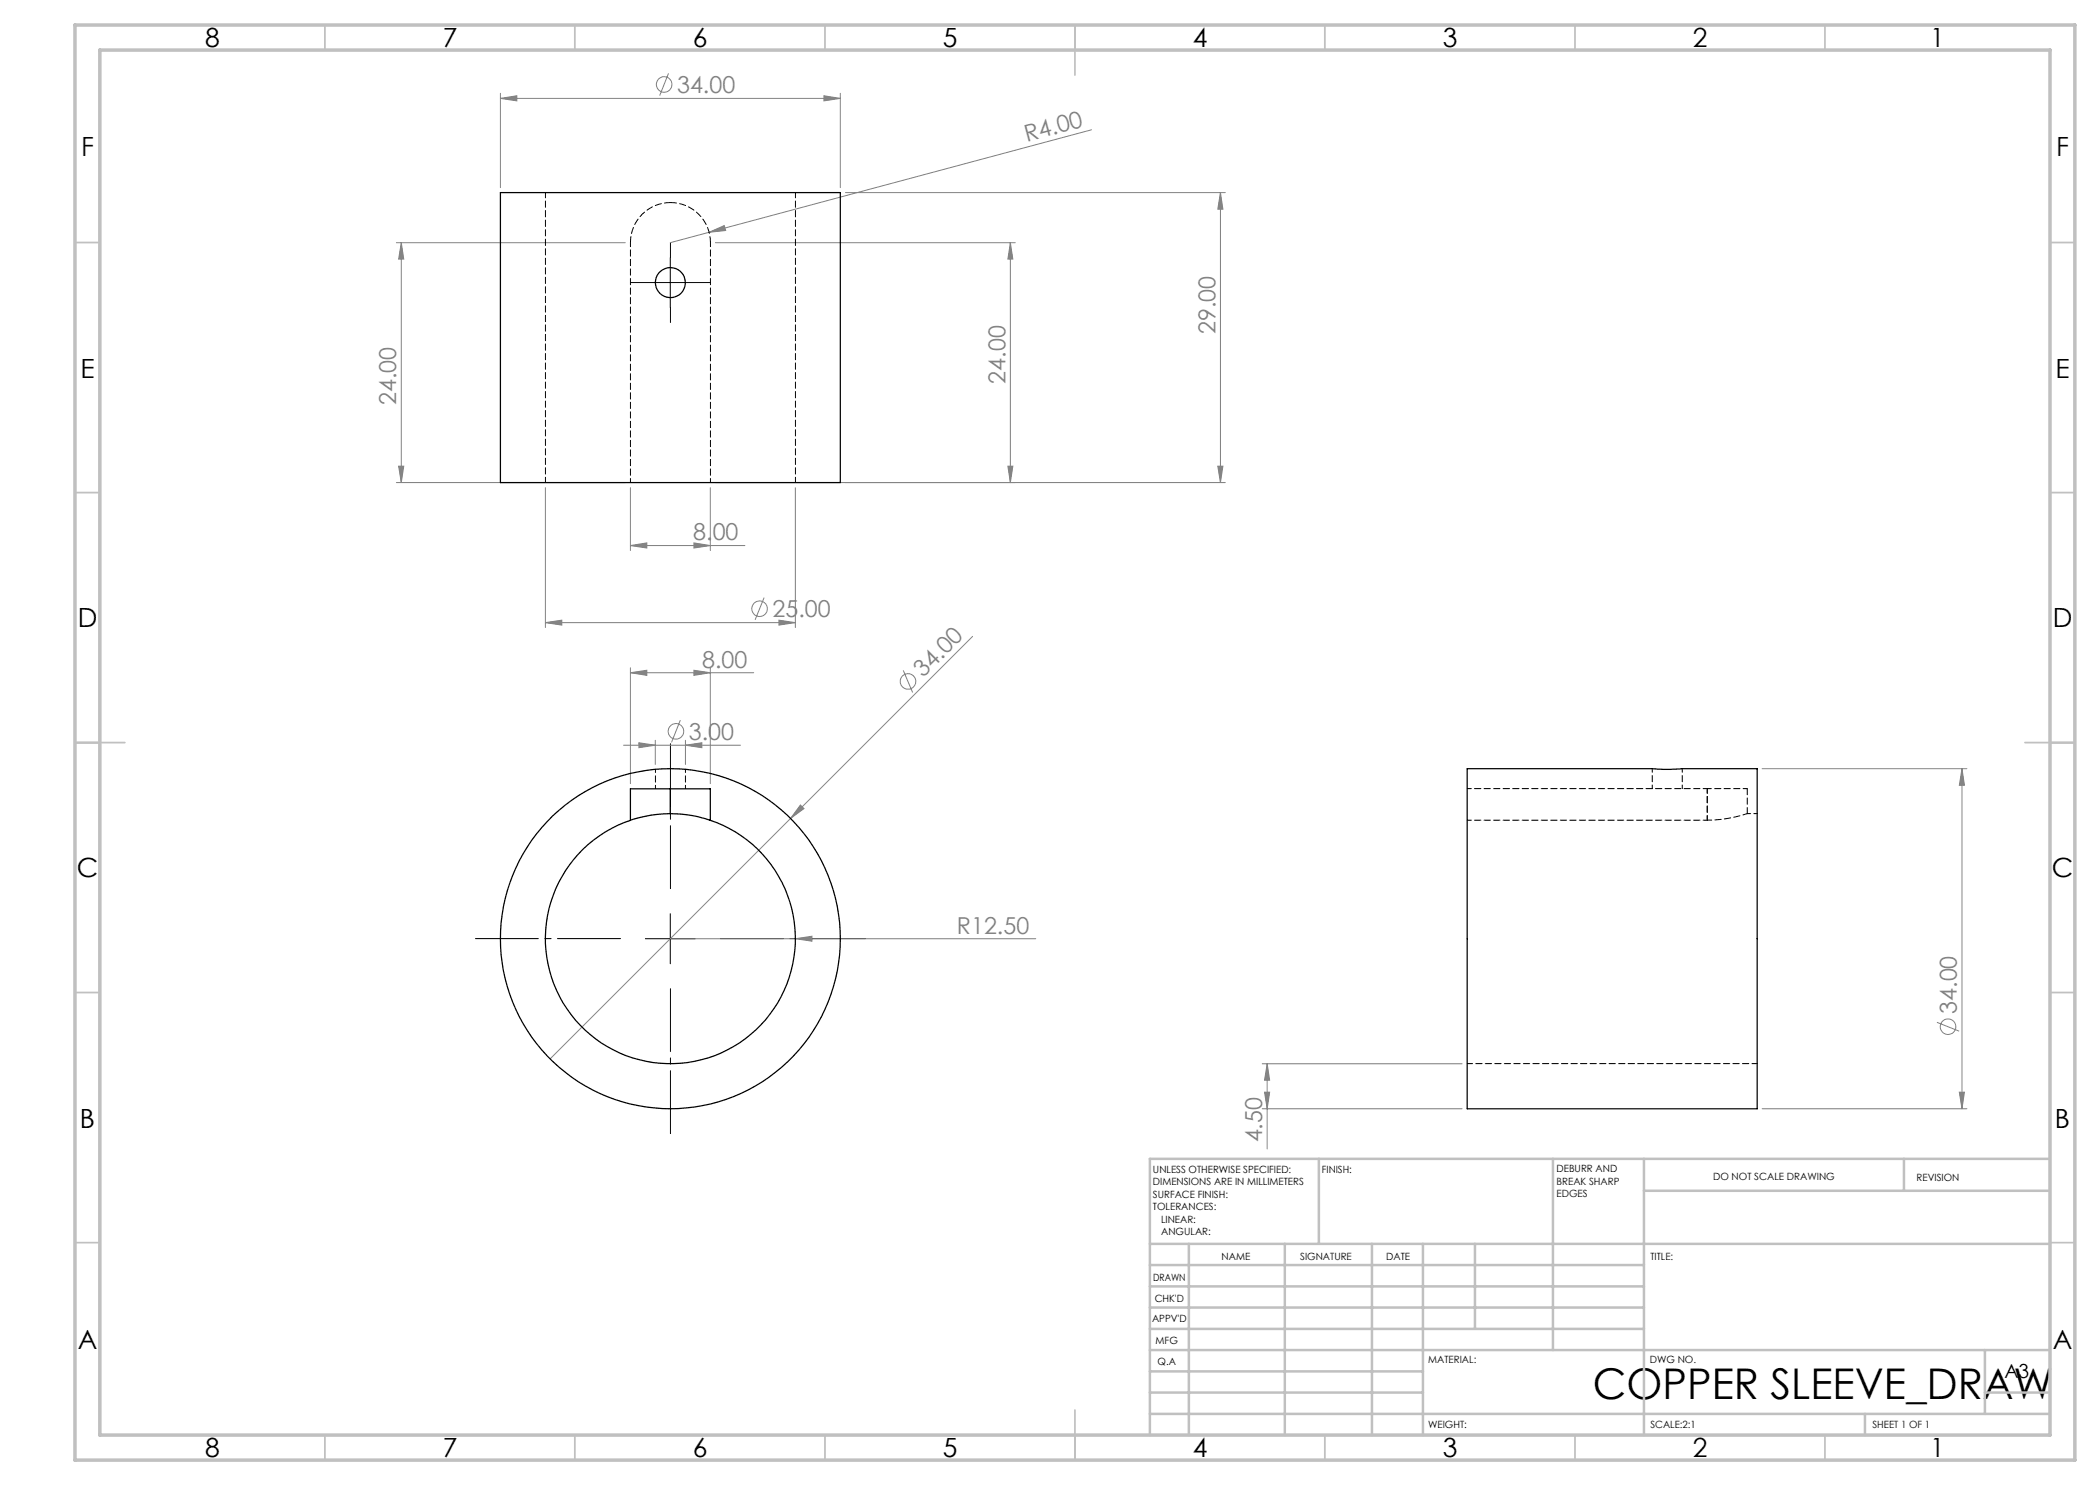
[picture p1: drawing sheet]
<svg xmlns="http://www.w3.org/2000/svg" width="420mm" height="297mm" viewBox="0 0 420 297" stroke-linecap="round" stroke-linejoin="round" font-family="sans-serif">
<g fill="none" stroke="#808080" stroke-width=".2">
<path d="M100.1 19.7l3.3-.5v1zM100.1 18.7v18.8M100.1 19.7h68M133.7 14.7l-1.8 4.4M164.8 19.2l3.3 .5-3.3 .5zM168.1 18.7v18.8M169.1 38.5h76M218.3 26l-84.2 22.5M244.1 38.5v58M244.1 38.5l.5 3.3h-1zM79.3 48.5h45.8M80.3 48.5l.5 3.3h-1.1z"/>
<path d="M80.3 48.5v48M141.8 46.5l3.1-1.4 .2 1zM143.1 48.5h60M202.1 48.5l.5 3.3h-1zM202.1 48.5v48M79.3 96.5h45.8M79.7 93.2h1.1l-.5 3.3zM109.1 97.5v28M126.1 97.5v12.6M142.1 97.5v12.6M143.1 96.5h102M159.1 97.5v28"/>
<path d="M201.6 93.2h1l-.5 3.3zM243.6 93.2h1l-.5 3.3zM126.1 109.1l3.3-.5v1zM126.1 109.1h22.9M138.8 108.6l3.3 .5-3.3 .5zM152.8 119.5l-1.8 4.5M109.1 124.5l3.3-.5v1zM109.1 124.5h50M126.1 134.5l3.3-.4v1zM126.1 133.6v23.1M126.1 134.5h24.6M138.8 134.1l3.3 .4-3.3 .6z"/>
<path d="M142.1 133.6v23.1M155.8 124l3.3 .5-3.3 .5zM180.7 134.1l1.8 4.4M194.5 127.3l-84.5 84.5M124.7 149h23.4M127.8 148.6l3.3 .4-3.3 .5zM131.1 148.1v4.8M136.1 144l-1.8 4.5M137.1 149l3.3-.4v.9zM137.1 148.1v4.8M352.4 153.7h41M392.4 153.7l.5 3.4h-1z"/>
<path d="M392.4 153.7v68.1M160.1 161l.7 .7-2.7 2zM134.1 187.7h73.1M159.1 187.7l3.3-.4v.9zM252.4 212.8h40M252.9 218.4h1l-.5 3.4zM253.4 212.8v17M253.4 212.8l.5 3.2h-1zM387.4 204.5l4.4 1.7M391.9 218.4h1l-.5 3.4zM252.4 221.8h40M352.4 221.8h41"/>
<circle cx="132.8" cy="16.9" r="1.55"/>
<circle cx="151.9" cy="121.8" r="1.56"/>
<circle cx="181.6" cy="136.3" r="1.56"/>
<circle cx="135.2" cy="146.3" r="1.56"/>
<circle cx="389.6" cy="205.3" r="1.55"/>
</g>
<path d="M134.1 177.7v-29M124.1 187.7h-29M134.1 197.7v29M144.1 187.7h29" fill="none" stroke="#000" stroke-width=".2" stroke-dasharray="15.2 1.3 1.3 1.3" stroke-dashoffset="2.6"/>
<path d="M129.1 56.5h-3M134.1 51.5v-3M139.1 56.5h3M134.1 61.5v3" fill="none" stroke="#000" stroke-width=".2" stroke-dasharray="15.2 1.3 1.3 1.3"/>
<path d="M129.1 56.5h10M134.1 51.5v10M129.1 187.7h10M134.1 182.7v10.1" fill="none" stroke="#000" stroke-width=".2"/>
<g fill="none" stroke="#c0c0c0" stroke-width=".35">
<path d="M65 5v5M115 5v5M165 5v5M215 5v10M265 5v5M315 5v5M365 5v5M15 48.5h5M410 48.5h5M15 98.5h5M410 98.5h5M15 148.5h10"/>
<path d="M405 148.5h10M15 198.5h5M410 198.5h5M15 248.5h5M410 248.5h5M65 287v5M115 287v5M165 287v5M215 282v10M265 287v5M315 287v5M365 287v5"/>
</g>
<g fill="none" stroke="#c0c0c0" stroke-width=".5">
<path d="M263.8 231.8v17M310.6 231.8v38.2M328.8 231.8v55.2M328.8 238.2h81.2M380.8 231.8v6.4M410 231.8h-180v55.2M230 248.8h180M230 257.3h98.8M230 253h98.8M237.8 248.8v38.2M257 248.8v38.2M274.4 248.8v38.2"/>
<path d="M284.6 248.8v38.2M295 248.8v17M230 265.8h98.8M230 261.5h98.8M230 278.5h54.6M230 274.3h54.6M230 270h180M397 278.5h13M397 270v12.8M230 282.8h180M373 282.8v4.2"/>
</g>
<path d="M15 5h400v287h-400zM20 10h390v277h-390z" fill="none" stroke="#c0c0c0" stroke-width=".7"/>
<g fill="#808080">
<path d="M159.1 187.7l3.3-.4v.9z"/>
<path d="M141.8 46.5l3.1-1.4 .2 1z"/>
<path d="M160.1 161l.7 .7-2.7 2z"/>
<path d="M138.8 134.1l3.3 .4-3.3 .6zM126.1 134.5l3.3-.4v1zM164.8 19.2l3.3 .5-3.3 .5zM100.1 19.7l3.3-.5v1z"/>
<path d="M127.8 148.6l3.3 .4-3.3 .5zM137.1 149l3.3-.4v.9zM109.1 124.5l3.3-.5v1zM155.8 124l3.3 .5-3.3 .5zM126.1 109.1l3.3-.5v1zM138.8 108.6l3.3 .5-3.3 .5z"/>
<path d="M243.6 93.2h1l-.5 3.3zM244.1 38.5l.5 3.3h-1z"/>
<path d="M202.1 48.5l.5 3.3h-1zM201.6 93.2h1l-.5 3.3zM80.3 48.5l.5 3.3h-1.1zM79.7 93.2h1.1l-.5 3.3zM392.4 153.7l.5 3.4h-1zM391.9 218.4h1l-.5 3.4zM253.4 212.8l.5 3.2h-1zM252.9 218.4h1l-.5 3.4z"/>
</g>
<g fill="none" stroke="#000" stroke-width=".25">
<path d="M100.1 38.5h68v58h-68zM134.1 157.8v4.9M293.4 153.7h37.2l2 .2 3.8-.2h15v68.1h-58zM126.1 164.1a25 25 0 0 0-12.2 38.4 25 25 0 0 0 40.3 0 25 25 0 0 0-12.1-38.4M126.1 164.1v-6.3h16v6.3M134.1 162.7a24.4 24.4 0 0 0-8 1.4M134.1 162.7a22.8 22.8 0 0 1 8 1.4"/>
<circle cx="134.1" cy="56.5" r="3"/>
<circle cx="134.1" cy="187.7" r="34"/>
</g>
<path d="M131.1 153.9v3.8M137.1 157.7v-3.8M351.4 162.7h-2" fill="none" stroke="#000" stroke-width=".2" stroke-dasharray="1.3 .6" stroke-dashoffset=".6"/>
<path d="M126.1 48.5a8 8 0 0 1 8-8M134.1 40.5a8 8 0 0 1 8 8" fill="none" stroke="#000" stroke-width=".2" stroke-dasharray="1.3 .6" stroke-dashoffset=".1"/>
<path d="M126.1 48.5v48M142.1 48.5v48M341.4 157.7h-48M349.4 157.7h-8M341.4 164a26.7 26.7 0 0 0 8-1.3M341.4 164h-48" fill="none" stroke="#000" stroke-width=".2" stroke-dasharray="1.3 .6" stroke-dashoffset=".4"/>
<path d="M109.1 38.5v58M159.1 96.5v-58M293.4 212.7h58" fill="none" stroke="#000" stroke-width=".2" stroke-dasharray="1.3 .6" stroke-dashoffset=".2"/>
<path d="M349.4 157.7v5" fill="none" stroke="#000" stroke-width=".2" stroke-dasharray="1.3 .6"/>
<path d="M341.4 157.7v6.3M341.4 164v-6.3" fill="none" stroke="#000" stroke-width=".2" stroke-dasharray="1.3 .6" stroke-dashoffset=".3"/>
<path d="M330.4 153.7v4M336.4 157.7v-4" fill="none" stroke="#000" stroke-width=".2" stroke-dasharray="1.3 .6" stroke-dashoffset=".5"/>
<text font-size="8.5" x="318.6" y="279.7">COPPER SLEEVE_DRAW</text>
<g font-size="5.3">
<text x="41" y="9.5">8</text>
<text x="88.5" y="9.5">7</text>
<text x="138.5" y="9.5">6</text>
<text x="188.5" y="9.5">5</text>
<text x="238.5" y="9.5">4</text>
<text x="288.5" y="9.5">3</text>
<text x="338.5" y="9.5">2</text>
<text x="386" y="9.5">1</text>
<text x="16.2" y="31.2">F</text>
<text x="411.2" y="31.2">F</text>
<text x="16.1" y="75.5">E</text>
<text x="411.1" y="75.5">E</text>
<text x="15.5" y="125.5">D</text>
<text x="410.5" y="125.5">D</text>
<text x="15.4" y="175.5">C</text>
<text x="410.4" y="175.5">C</text>
<text x="16" y="225.5">B</text>
<text x="411" y="225.5">B</text>
<text x="15.5" y="269.7">A</text>
<text x="410.5" y="269.7">A</text>
<text x="41" y="291.5">8</text>
<text x="88.5" y="291.5">7</text>
<text x="138.5" y="291.5">6</text>
<text x="188.5" y="291.5">5</text>
<text x="238.5" y="291.5">4</text>
<text x="288.5" y="291.5">3</text>
<text x="338.5" y="291.5">2</text>
<text x="386" y="291.5">1</text>
</g>
<g font-size="4.7" fill="#808080">
<text x="135.4" y="18.6">34.00</text>
<text x="205.3" y="28.4" transform="rotate(-15 205.3 28.4)">R4.00</text>
<text x="243.1" y="66.8" transform="rotate(-90 243.1 66.8)">29.00</text>
<text x="201.1" y="76.7" transform="rotate(-90 201.1 76.7)">24.00</text>
<text x="79.3" y="81" transform="rotate(-90 79.3 81)">24.00</text>
<text x="138.7" y="108.1">8.00</text>
<text x="154.5" y="123.4">25.00</text>
<text x="140.4" y="133.5">8.00</text>
<text x="184.6" y="135.7" transform="rotate(-45 184.6 135.7)">34.00</text>
<text x="137.8" y="148">3.00</text>
<text x="191.4" y="186.7">R12.50</text>
<text x="391.3" y="202.8" transform="rotate(-90 391.3 202.8)">34.00</text>
<text x="252.4" y="228.5" transform="rotate(-90 252.4 228.5)">4.50</text>
</g>
<text font-size="3.9" x="400.9" y="275.5">A3</text>
<g font-size="2">
<text x="230.6" y="234.6">UNLESS OTHERWISE SPECIFIED:</text>
<text x="230.6" y="237.1">DIMENSIONS ARE IN MILLIMETERS</text>
<text x="230.6" y="239.6">SURFACE FINISH:</text>
<text x="264.4" y="234.6">FINISH:</text>
<text x="311.3" y="234.5">DEBURR AND</text>
<text x="311.3" y="237">BREAK SHARP</text>
<text x="311.3" y="239.5">EDGES</text>
<text x="342.6" y="236">DO NOT SCALE DRAWING</text>
<text x="383.3" y="236.2">REVISION</text>
<text x="230.6" y="242.1">TOLERANCES:</text>
<text x="232.2" y="244.6">LINEAR:</text>
<text x="232.2" y="247.1">ANGULAR:</text>
<text x="244.3" y="252">NAME</text>
<text x="260" y="251.9">SIGNATURE</text>
<text x="277.2" y="251.9">DATE</text>
<text x="330.1" y="251.9">TITLE:</text>
<text x="230.6" y="256.1">DRAWN</text>
<text x="230.9" y="260.3">CHK'D</text>
<text x="230.4" y="264.4">APPV'D</text>
<text x="231.1" y="268.8">MFG</text>
<text x="231.5" y="273">Q.A</text>
<text x="285.6" y="272.5">MATERIAL:</text>
<text x="330" y="272.5">DWG NO.</text>
<text x="285.6" y="285.5">WEIGHT:</text>
<text x="330.1" y="285.6">SCALE:2:1</text>
<text x="374.5" y="285.6">SHEET 1 OF 1</text>
</g>
</svg>
